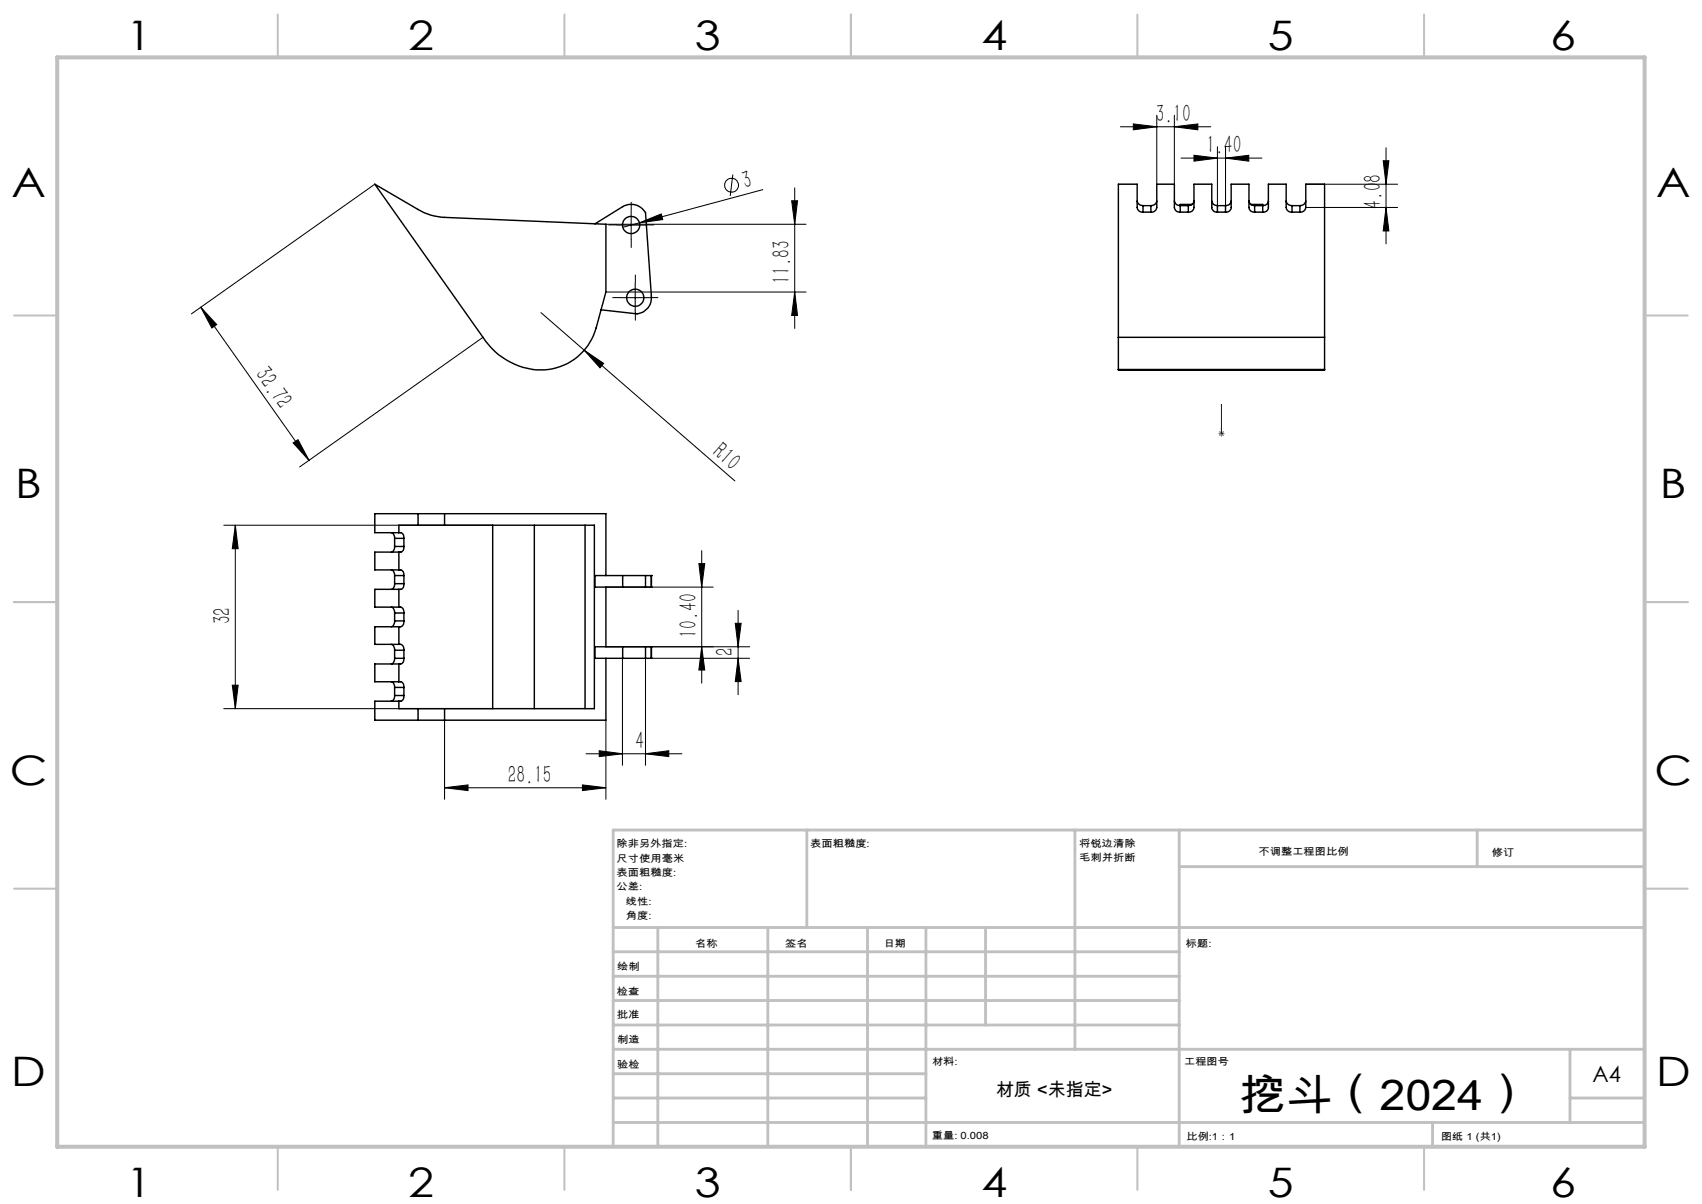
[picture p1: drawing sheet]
<svg xmlns="http://www.w3.org/2000/svg" width="297mm" height="210mm" viewBox="0 0 297 210" stroke-linecap="round" stroke-linejoin="round" font-family="sans-serif">
<g fill="none" stroke="#000" stroke-width=".25">
<path d="M65.4 32.1l7.6 4.4a9.5 9.5 0 0 0 4.6 1.4l28.1 1.2v11.8l-1.7 6.3a10.1 10.1 0 0 1-14.2 6.3 11.9 11.9 0 0 1-5.5-4.7zM103.8 39l4.9-3a2.91 2.91 0 0 1 3.9 1.1l1.1 14.5a2.79 2.79 0 0 1-2.5 3.1l-6.3-.7M198.4 35.1a.99 .99 0 0 0 1.1 .8M199.5 37a.92 .92 0 0 1-1.1-.8v-4.1h-3.2v26.7M199.5 37h1.3M199.5 35.9v1.1M199.5 35.9h1.3M200.8 37a.92 .92 0 0 0 1.1-.8v-4.1h3v4.1a.92 .92 0 0 0 1.1 .8M200.8 35.9v1.1M201.9 35.1a.99 .99 0 0 1-1.1 .8M204.9 35.1a.99 .99 0 0 0 1.1 .8M206 37h1.4"/>
<path d="M206 35.9v1.1M206 35.9h1.4M207.4 37a.86 .86 0 0 0 1-.8v-4.1h3.1v4.1a.86 .86 0 0 0 .9 .8M207.4 35.9v1.1M208 35.7h-2v.2M208.4 35.1a.92 .92 0 0 1-1 .8M211.5 35.1a.92 .92 0 0 0 .9 .8M212.4 37h1.5M212.4 35.9v1.1M212.4 35.9h1.5M213.9 37a.86 .86 0 0 0 .9-.8v-4.1h3.1v4.1a.86 .86 0 0 0 1 .8M213.9 35.9v1.1"/>
<path d="M214.8 35.1a.92 .92 0 0 1-.9 .8M217.9 35.1a.92 .92 0 0 0 1 .8M218.3 35.7h2v.2M218.9 37h1.4M218.9 35.9v1.1M218.9 35.9h1.4M220.3 37a.86 .86 0 0 0 1-.8v-4.1h3.1v4.1a.92 .92 0 0 0 1.1 .8M220.3 35.9v1.1M221.3 35.1a.92 .92 0 0 1-1 .8M224.4 35.1a.99 .99 0 0 0 1.1 .8M225.5 37h1.3M225.5 35.9v1.1"/>
<path d="M225.5 35.9h1.3M226.8 37a.92 .92 0 0 0 1.1-.8v-4.1h3.2v26.7M226.8 35.9v1.1M227.9 35.1a.99 .99 0 0 1-1.1 .8M195.2 58.8v5.6M195.2 58.8h35.9M231.1 58.8v5.6M195.2 64.4v.1h35.9v-.1M195.2 64.4h35.9M68.3 99.4a.89 .89 0 0 1 .6 1M68.3 92.9a.89 .89 0 0 1 .6 1M68.9 95.3a.89 .89 0 0 1-.6 1"/>
<path d="M68.9 95.3h1.6M68.9 93.9h1.6M68.9 93.9v1.4M69.6 96.3v3.1M70.5 95.3a.8 .8 0 0 1-.6 1h-4.5v3.1h4.5a.8 .8 0 0 1 .6 1M70.5 93.9v1.4M73 89.6h-7.6v3.3h4.5a.8 .8 0 0 1 .6 1M73 91.6h4.6M73 89.6h4.6M73 91.6h-3.4v1.3M73 89.6v2M77.6 89.6h28.1v10.8"/>
<path d="M77.6 91.6h26.1v32h-26.1M77.6 89.6v2M86 91.6v32M93.2 91.6v32M102.1 91.6v32M68.3 105.9a.98 .98 0 0 1 .6 1M68.3 112.4a.98 .98 0 0 1 .6 1M68.3 118.9a.89 .89 0 0 1 .6 1M68.9 108.3a.98 .98 0 0 1-.6 1M68.9 101.8a.89 .89 0 0 1-.6 1M68.9 114.8a.89 .89 0 0 1-.6 1M68.9 108.3h1.6"/>
<path d="M68.9 101.8h1.6M68.9 114.8h1.6M68.9 106.9h1.6M68.9 113.4h1.6M68.9 100.4h1.6M68.9 119.9h1.6M68.9 100.4v1.4M68.9 106.9v1.4M68.9 113.4v1.4M68.9 119.9v1.4M69.6 102.8v3.1M69.6 109.3v3.1"/>
<path d="M69.6 115.8v3.1M70.5 114.8a.8 .8 0 0 1-.6 1h-4.5v3.1h4.5a.8 .8 0 0 1 .6 1M70.5 108.3a.88 .88 0 0 1-.6 1h-4.5v3.1h4.5a.88 .88 0 0 1 .6 1M70.5 101.8a.8 .8 0 0 1-.6 1h-4.5v3.1h4.5a.88 .88 0 0 1 .6 1M70.5 100.4v1.4M70.5 106.9v1.4M70.5 113.4v1.4M70.5 119.9v1.4M105.7 102.4v10.4M105.7 114.8v10.8h-28.1M108.7 114.8h3.9M108.7 112.8h3.9"/>
<path d="M108.7 100.4h3.9M108.7 102.4h3.9M108.7 112.8h-4.9v2h4.9M108.7 100.4h-4.9v2h4.9M108.7 100.4v2M108.7 112.8v2M112.6 114.8h1.1M112.6 100.4h1.1M112.6 100.4v2M112.6 112.8v2M112.6 112.8h1.1M112.6 102.4h1.1"/>
<path d="M113.7 100.4h.1M113.7 102.4h.1M113.7 114.8h.1M113.7 112.8h.1M113.7 100.4v2M113.7 112.8v2M68.9 121.3a.89 .89 0 0 1-.6 1M68.9 121.3h1.6M69.6 122.3v1.3h3.4M70.5 121.3a.8 .8 0 0 1-.6 1h-4.5v3.3h7.6M73 123.6h4.6M73 125.6h4.6"/>
<path d="M73 123.6v2M77.6 123.6v2"/>
<circle cx="110.1" cy="39.3" r="1.49"/>
<circle cx="110.9" cy="51.9" r="1.5"/>
</g>
<g fill="none" stroke="#000" stroke-width=".18">
<path d="M65.4 32.1l-32 22.6M105.7 39.1h35M107.6 39.3h5M110.1 36.8v5M111.6 38.9l3.8-1.6 .2 1zM127.9 30.4l-.5 3.8M133.1 33.1l-24.4 6.5M138.1 35h1.1l-.5 4.1zM138.7 32.8v24.5M195.5 22.1h15.8M197.8 21.6l4.1 .5-4.1 .5zM201.9 20.1v12"/>
<path d="M204.9 22.1l4.1-.5v1zM204.9 20.1v12M206.1 27.6h14.1M208.4 27.1l4 .5-4 .5zM212.4 25.6v11.4M213.9 27.6l4-.5v1zM213.9 25.6v11.4M227.9 36.2h16M227.9 32.1h16M241.4 28h1l-.5 4.1zM241.9 36.2l.5 4.1h-1zM241.9 25.8v16.7"/>
<path d="M35 53.6l2.8 3-.8 .6zM35 53.6l18.9 26.7M84.3 58.8l-32 22.6M94.4 54.5l7.6 6.6M105.7 50.9h35M108.3 51.9h5M110.8 49.4v5M138.7 50.9l.5 4.1h-1.1zM51.2 77.2l.8-.5 1.9 3.6zM102 61.1l3.3 2.3-.6 .8zM102 61.1l26.2 22.8M39.1 91.6h46.9"/>
<path d="M41.1 91.6l.5 4.1h-1.1zM41.1 91.6v32M122 98.3h1l-.6 4.1zM122.4 96.1v23.1M40.5 119.5h1.1l-.5 4.1zM105.7 112.8h25.1M105.7 102.4h18.8M108.6 114.8v18.7M112.6 114.8v18.7M113.7 114.8h17.1M122.4 112.8l.6 4.1h-1zM128.3 108.7h1l-.5 4.1z"/>
<path d="M128.8 114.8l.5 4.1h-1zM128.8 106.5v14.7M39.1 123.6h46.9M77.6 137.4l4.1-.5v1zM77.6 125.6v13.8M77.6 137.4h28.1M101.6 136.9l4.1 .5-4.1 .5zM102.3 131.5h16.7M104.6 130.9l4 .6-4 .5zM105.7 125.6v13.8M112.6 131.5l4.1-.6v1.1z"/>
<circle cx="127.7" cy="32.3" r="1.21"/>
</g>
<path d="M213.1 75.6v.1zM213.1 74.6v.3v-.3M213.1 70.5v.2v-.2M213.1 75.6h.1M213.1 70.5v5.1" fill="none" stroke="#00f" stroke-width=".18"/>
<path d="M212.7 75.6h.9M212.8 75.3l.7 .7M213.1 75.1v1M213.5 75.3l-.7 .7" fill="none" stroke="#808080" stroke-width=".18"/>
<path d="M107.6 39.2h-1.5M110.1 36.7v-1.5M112.6 39.2h1.5M108.4 51.9h-1.5M110.1 41.7v1.5M110.9 49.4v-1.5M110.9 54.4v1.5M113.4 51.9h1.5" fill="none" stroke="#000" stroke-width=".18" stroke-dasharray="30.5 1.3 1.3 1.3" stroke-linecap="butt"/>
<g fill="none" stroke="#c0c0c0" stroke-width=".35">
<path d="M48.5 2.5v7.5M98.5 2.5v7.5M148.5 2.5v7.5M198.5 2.5v7.5M248.5 2.5v7.5M2.5 55h7.5M287 55h7.5M2.5 105h7.5M287 105h7.5M2.5 155h7.5M287 155h7.5M48.5 200v7.5"/>
<path d="M98.5 200v7.5M148.5 200v7.5M198.5 200v7.5M248.5 200v7.5"/>
</g>
<g fill="none" stroke="#c0c0c0" stroke-width=".5">
<path d="M140.8 144.8v17M187.6 144.8v38.2M205.8 144.8v55.2M205.8 151.2h81.2M257.8 144.8v6.4M287 144.8h-180v55.2M107 161.8h180M107 178.8h98.8M107 174.5h98.8M107 170.3h98.8M107 166h98.8M114.8 161.8v38.2"/>
<path d="M134 161.8v38.2M151.4 161.8v38.2M161.6 161.8v38.2M172 161.8v17M107 195.8h180M107 191.5h54.6M107 187.3h54.6M107 183h180M250 195.8v4.2M274 191.5h13M274 183v12.8"/>
</g>
<path d="M10 10h277v190h-277z" fill="none" stroke="#c0c0c0" stroke-width=".7"/>
<g fill="#00f">
<path d="M213.1 75.6v.1zM213.1 74.6v.3z"/>
<path d="M213.1 75.6v.1zM213.1 70.5v.2z"/>
</g>
<g fill="#000">
<path d="M111.6 38.9l3.8-1.6 .2 1zM102 61.1l3.3 2.3-.6 .8z"/>
<path d="M138.1 35h1.1l-.5 4.1zM138.7 50.9l.5 4.1h-1.1zM122 98.3h1l-.6 4.1zM122.4 112.8l.6 4.1h-1zM41.1 91.6l.5 4.1h-1.1zM40.5 119.5h1.1l-.5 4.1z"/>
<path d="M197.8 21.6l4.1 .5-4.1 .5zM204.9 22.1l4.1-.5v1z"/>
<path d="M35 53.6l2.8 3-.8 .6zM51.2 77.2l.8-.5 1.9 3.6z"/>
<path d="M128.8 114.8l.5 4.1h-1zM128.3 108.7h1l-.5 4.1zM241.9 36.2l.5 4.1h-1zM241.4 28h1l-.5 4.1z"/>
<path d="M77.6 137.4l4.1-.5v1zM101.6 136.9l4.1 .5-4.1 .5zM104.6 130.9l4 .6-4 .5zM112.6 131.5l4.1-.6v1.1zM208.4 27.1l4 .5-4 .5zM213.9 27.6l4-.5v1z"/>
</g>
<text font-size="7.4" x="216.3" y="193.5">挖斗（2024）</text>
<g font-size="7.1">
<text x="22" y="8.7">1</text>
<text x="71.2" y="8.7">2</text>
<text x="121.2" y="8.7">3</text>
<text x="171.2" y="8.7">4</text>
<text x="221.2" y="8.7">5</text>
<text x="270.5" y="8.7">6</text>
<text x="2" y="34.4">A</text>
<text x="289" y="34.4">A</text>
<text x="2.7" y="86.9">B</text>
<text x="289.7" y="86.9">B</text>
<text x="1.7" y="136.9">C</text>
<text x="288.7" y="136.9">C</text>
<text x="2" y="189.4">D</text>
<text x="289" y="189.4">D</text>
<text x="22" y="208.7">1</text>
<text x="71.2" y="208.7">2</text>
<text x="121.2" y="208.7">3</text>
<text x="171.2" y="208.7">4</text>
<text x="221.2" y="208.7">5</text>
<text x="270.5" y="208.7">6</text>
</g>
<g font-size="4.4">
<text x="201.7" y="21.2">3.10</text>
<text x="210.5" y="26.7">1.40</text>
<text x="129.9" y="33" transform="rotate(-15 129.9 33)">3</text>
<text x="241" y="36.5" transform="rotate(-90 241 36.5)">4.08</text>
<text x="137.8" y="49.5" transform="rotate(-90 137.8 49.5)">11.83</text>
<text x="44.4" y="65.3" transform="rotate(55 44.4 65.3)">32.72</text>
<text x="124.2" y="79.2" transform="rotate(41 124.2 79.2)">R10</text>
<text x="40.2" y="108.9" transform="rotate(-90 40.2 108.9)">32</text>
<text x="121.6" y="111.2" transform="rotate(-90 121.6 111.2)">10.40</text>
<text x="128" y="114.3" transform="rotate(-90 128 114.3)">2</text>
<text x="110.9" y="130.6">4</text>
<text x="88.6" y="136.5">28.15</text>
</g>
<text font-size="3.9" x="277.9" y="188.8">A4</text>
<text font-size="3.2" x="173.8" y="191.1">材质 &lt;未指定&gt;</text>
<g font-size="1.7">
<text x="107.6" y="147.8">除非另外指定:</text>
<text x="141.4" y="147.8">表面粗糙度:</text>
<text x="188.3" y="147.7">将锐边清除</text>
<text x="219.6" y="149.2">不调整工程图比例</text>
<text x="260.3" y="149.4">修订</text>
<text x="107.6" y="150.3">尺寸使用毫米</text>
<text x="107.6" y="152.8">表面粗糙度:</text>
<text x="107.6" y="155.3">公差:</text>
<text x="188.3" y="150.2">毛刺并折断</text>
<text x="109.2" y="160.3">角度:</text>
<text x="109.2" y="157.8">线性:</text>
<text x="121.3" y="165.2">名称</text>
<text x="137" y="165.1">签名</text>
<text x="154.2" y="165.1">日期</text>
<text x="207" y="165.1">标题:</text>
<text x="107.6" y="173.5">检查</text>
<text x="107.7" y="169.3">绘制</text>
<text x="107.6" y="177.5">批准</text>
<text x="107.7" y="182">制造</text>
<text x="162.6" y="185.7">材料:</text>
<text x="206.6" y="185.7">工程图号</text>
<text x="107.7" y="186.3">验检</text>
<text x="162.6" y="198.7">重量: 0.008</text>
<text x="207.1" y="198.8">比例:1：1</text>
<text x="251.5" y="198.8">图纸 1 (共1)</text>
</g>
</svg>
